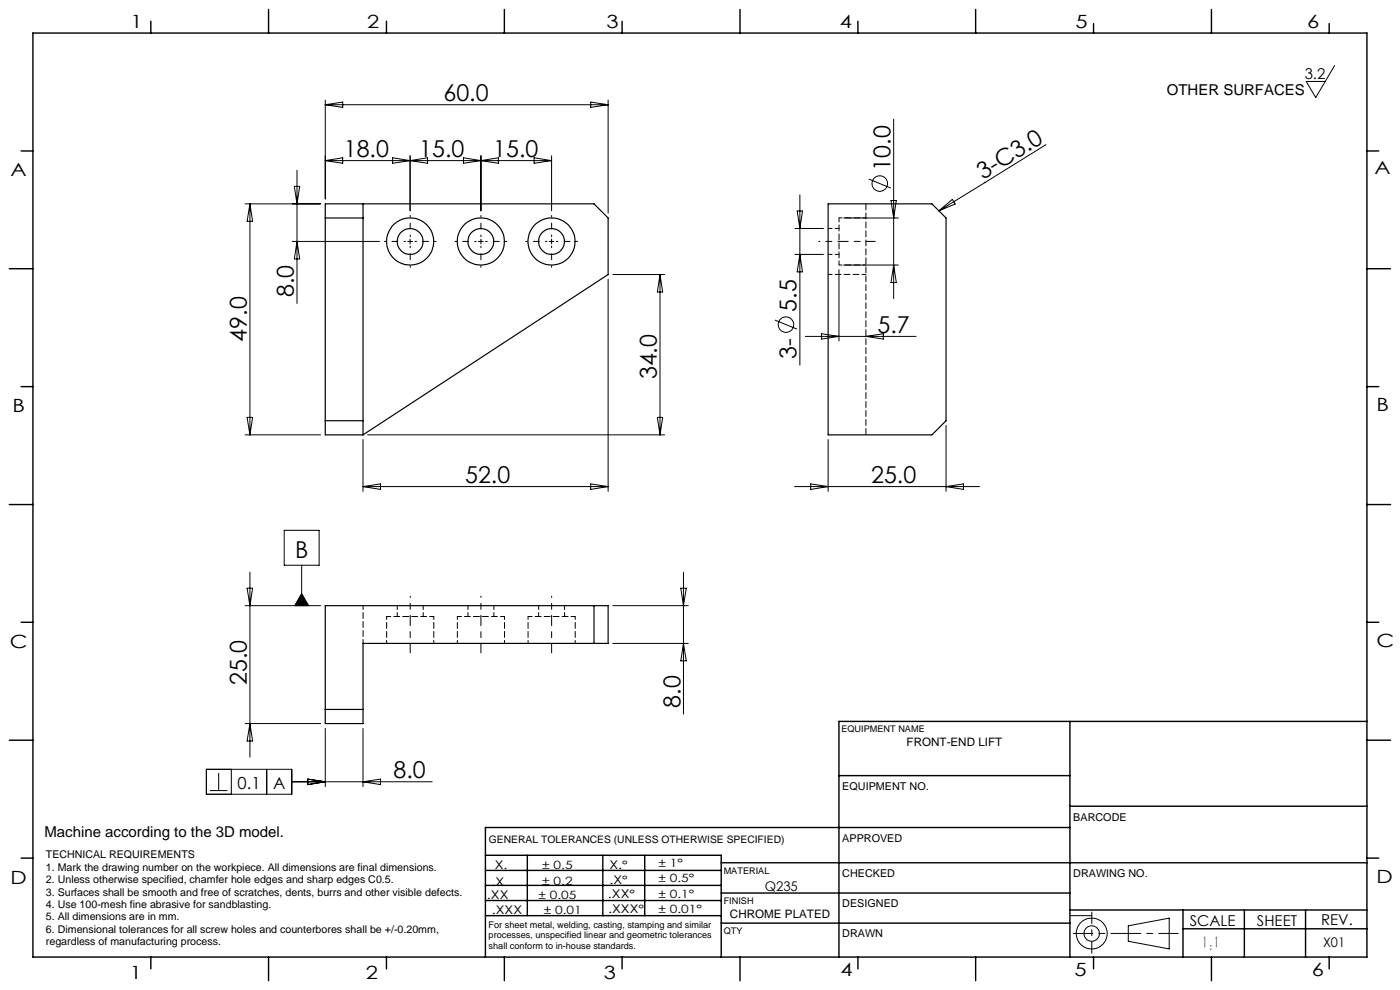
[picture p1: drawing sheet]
<svg xmlns="http://www.w3.org/2000/svg" width="297mm" height="210mm" viewBox="0 0 297 210" stroke-linecap="round" stroke-linejoin="round" font-family="sans-serif">
<g fill="none" stroke="#000" stroke-width=".21">
<path d="M283.1 13.9l-4 6.8-2-3.4h4M62.4 39.5h1.2l-.6 3.7zM63 36.1v28.3M69 34.1h48M69 21.2v21M69 22.2h60M69 22.2l3.7-.5v1.1zM69 34.1l3.7-.6v1.1zM83.3 33.5l3.7 .6-3.7 .5zM87 33v11.7M87 34.1l3.7-.6v1.1zM98.3 33.5l3.7 .6-3.7 .5z"/>
<path d="M102 33v11.7M102 34.1l3.7-.6v1.1zM113.3 33.5l3.7 .6-3.7 .5zM117 33v11.7M125.3 21.7l3.7 .5-3.7 .6zM129 21.2v24M184.3 38l4.7 1.9M189.6 25.3v38.1M221.9 30.7l-22.7 14M52 43.2h16M53 43.2v49M53 43.2l.6 3.7h-1.2z"/>
<path d="M62 51.2h18.5M63 51.2l.6 3.7h-1.2zM86.5 51.2h1M87 50.7v1M101.5 51.2h1M102 50.7v1M116.5 51.2h1M117 50.7v1M129 59.2v45M130 58.2h11M140 58.2v34M140 58.2l.6 3.7h-1.1z"/>
<path d="M168.7 54h6M168.7 48.5h6M169.1 44.8h1.2l-.6 3.7zM169.7 41.3v36.2M169.7 54l.6 3.7h-1.2zM178 57.2v15.1M179 46.2h11.6M179 56.2h11.6M189 42.5h1.1l-.5 3.7zM189.6 56.2l.5 3.7h-1.1zM199.2 44.7l2.8-2.4 .6 1zM164.4 67.9l4.7 1.9"/>
<path d="M170.9 71.4h23.4M174.3 70.8l3.7 .6-3.7 .5zM183.7 71.4l3.7-.6v1.1zM52 92.2h16M52.4 88.5h1.2l-.6 3.7zM77 93.2v11M78 92.2h63M139.5 88.5h1.1l-.6 3.7zM175.7 93.2v11M200.7 90.2v14M60.3 112.5h7.4v7.4h-7.4zM64 119.9v8.6"/>
<path d="M77 103.2h52M77 103.2l3.7-.6v1.2zM125.3 102.6l3.7 .6-3.7 .6zM168.6 103.2h39.2M172 102.6l3.7 .6-3.7 .6zM200.7 103.2l3.7-.6v1.2zM52 128.5h16M52.4 124.8h1.2l-.6 3.7zM53 121.4v39.2M64 125.9l1.5 2.6h-3zM130 128.5h16M130 136.5h16"/>
<path d="M144.4 124.8h1.2l-.6 3.7zM145 121.4v30.1M145 136.5l.6 3.7h-1.2zM52 153.5h16M53 153.5l.6 3.7h-1.2zM69 154.5v12.4M77 154.5v12.4M43.8 163.2h18.1v5.3h-18.1zM44.6 167.7h3.7M46.4 164v3.7M49.1 163.2v5.3M56.6 163.2v5.3"/>
<path d="M61.9 165.8h29.8M65.3 165.3l3.7 .5-3.7 .6zM77 165.8l3.7-.5v1.1zM227 194.2h4.6M239.4 196.4l8.6-1.6v6.5l-8.6-1.6z"/>
<circle cx="186.6" cy="38.9" r="1.65"/>
<circle cx="166.7" cy="68.9" r="1.66"/>
<circle cx="231.6" cy="198" r="1.63"/>
<circle cx="231.6" cy="198" r="3.3"/>
</g>
<path d="M86 51.2h-4.5M87 50.2v-4.5M87 52.2v4.5M88 51.2h4.5M101 51.2h-4.5M102 50.2v-4.5M102 52.2v4.5M103 51.2h4.5M116 51.2h-4.5M117 50.2v-4.5M117 52.2v4.5M118 51.2h4.5" fill="none" stroke="#000" stroke-width=".21" stroke-dasharray="15.2 1.3 1.3 1.3" stroke-dashoffset="14.9"/>
<path d="M173.7 51.2h4.3M87 126.5v4.3M102 126.5v4.3M117 126.5v4.3" fill="none" stroke="#000" stroke-width=".21" stroke-dasharray="15.2 1.3 1.3 1.3" stroke-dashoffset="15"/>
<path d="M178 51.2h7.7M87 130.8v7.7M102 130.8v7.7M117 130.8v7.7" fill="none" stroke="#000" stroke-width=".21" stroke-dasharray="15.2 1.3 1.3 1.3" stroke-dashoffset="13.3"/>
<g fill="none" stroke="#000" stroke-width=".3">
<path d="M7 7h283v196h-283zM32 4.5v2.5M57 2v5M82 4.5v2.5M107 2v5M132 4.5v2.5M157 2v5M182 4.5v2.5M207 2v5M232 5v2M257 2v5M282 5v2"/>
<path d="M4.5 32h2.5M290 32h2.5M2 57h5M290 57h5M4.5 82h2.5M290 82h2.5M2 107h5M290 107h5M4.5 132h2.5M290 132h2.5M2 157h5M227 153v50"/>
<path d="M290 153h-112v50M290 157h5M178 164.5h49M227 175.5h-124v27.5M227 171h63M4.5 182h2.5M103 191h50M103 187.8h50M103 184.6h50M103 181.4h50v21.6M103 194.2h50M111.9 181.4v12.8"/>
<path d="M127.9 181.4v12.8M136.8 181.4v12.8M153 189.4h74M153 183h137M153 195.8h74M227 193h63M251 193v10M251 197h39M264 193v10M277 193v10M290 182h2.5M32 203v2.5"/>
<path d="M57 203v5M82 203v2.5M107 203v5M132 203v2.5M157 203v5M182 203v2.5M207 203v5M232 203v2.5M257 203v5M282 203v2.5"/>
</g>
<path d="M231.6 202.2v-8.7" fill="none" stroke="#000" stroke-width=".21" stroke-dasharray="6.3 1.3 1.3 1.3" stroke-dashoffset="3.9"/>
<path d="M227.7 198h22.3" fill="none" stroke="#000" stroke-width=".21" stroke-dasharray="6.3 1.3 1.3 1.3" stroke-dashoffset="2.2"/>
<path d="M64 125.9l1.5 2.6h-3z" fill="#000"/>
<g fill="none" stroke="#000" stroke-width=".25">
<path d="M69 46.2h8M69 43.2h57l3 3v12l-52 34h-8zM77 43.2v49M175.7 43.2h22l3 3v43l-3 3h-22zM69 89.2h8M69 128.5h60v8h-52v17h-8zM126 128.5v8M69 150.5h8"/>
<circle cx="87" cy="51.2" r="2.75"/>
<circle cx="87" cy="51.2" r="5"/>
<circle cx="102" cy="51.2" r="5"/>
<circle cx="102" cy="51.2" r="2.74"/>
<circle cx="117" cy="51.2" r="5"/>
<circle cx="117" cy="51.2" r="2.75"/>
</g>
<g fill="none" stroke="#000" stroke-width=".21" stroke-dasharray="1.3 .6" stroke-dashoffset=".4">
<path d="M175.7 58.2h8M175.7 54h2.3M178 46.2v10M178 48.5h-2.3M77 128.5v8M84.3 128.5v2.3M89.8 130.8v-2.3M92 130.8h-10M99.3 128.5v2.3M104.8 130.8v-2.3M107 130.8h-10M114.3 128.5v2.3"/>
<path d="M119.8 130.8v-2.3M122 130.8h-10"/>
</g>
<path d="M178 56.2h5.7M183.7 46.2h-5.7M82 130.8v5.7M92 136.5v-5.7M97 130.8v5.7M107 136.5v-5.7M112 130.8v5.7M122 136.5v-5.7" fill="none" stroke="#000" stroke-width=".21" stroke-dasharray="1.3 .6" stroke-dashoffset=".6"/>
<path d="M183.7 92.2v-49" fill="none" stroke="#000" stroke-width=".21" stroke-dasharray="1.3 .6" stroke-dashoffset="-.1"/>
<g font-size="4.9">
<text x="94.1" y="21.5">60.0</text>
<text x="72.9" y="33.3">18.0</text>
<text x="88.9" y="33.3">15.0</text>
<text x="104.6" y="33.3">15.0</text>
<text x="188.9" y="36.2" transform="rotate(-90 188.9 36.2)">10.0</text>
<text x="208.6" y="38.1" transform="rotate(-32 208.6 38.1)">3-C3.0</text>
<text x="62.3" y="63" transform="rotate(-90 62.3 63)">8.0</text>
<text x="169" y="66.1" transform="rotate(-90 169 66.1)">5.5</text>
<text x="186.2" y="70.6">5.7</text>
<text x="52.3" y="72.5" transform="rotate(-90 52.3 72.5)">49.0</text>
<text x="169" y="76.1" transform="rotate(-90 169 76.1)">3-</text>
<text x="139.3" y="80.5" transform="rotate(-90 139.3 80.5)">34.0</text>
<text x="98.7" y="102.5">52.0</text>
<text x="184.8" y="102.5">25.0</text>
<text x="62.6" y="118.4">B</text>
<text x="52.3" y="145.3" transform="rotate(-90 52.3 145.3)">25.0</text>
<text x="144.3" y="150.1" transform="rotate(-90 144.3 150.1)">8.0</text>
<text x="83.5" y="165.1">8.0</text>
</g>
<g font-size="3.9">
<text x="27.7" y="5.9">1</text>
<text x="77.9" y="5.9">2</text>
<text x="128.6" y="5.9">3</text>
<text x="178.2" y="5.9">4</text>
<text x="228.1" y="5.9">5</text>
<text x="277.3" y="5.9">6</text>
<text x="2.3" y="37.4">A</text>
<text x="291.6" y="36.9">A</text>
<text x="2.6" y="87.4">B</text>
<text x="292" y="87.1">B</text>
<text x="2.1" y="137.5">C</text>
<text x="292" y="137.3">C</text>
<text x="2.2" y="187.4">D</text>
<text x="292" y="187.4">D</text>
<text x="27.5" y="207.7">1</text>
<text x="77.6" y="207.8">2</text>
<text x="128.1" y="207.8">3</text>
<text x="178.3" y="207">4</text>
<text x="228" y="207">5</text>
<text x="278.3" y="207">6</text>
</g>
<g font-size="3.5">
<text x="50.4" y="167.4">0.1</text>
<text x="57.9" y="167.4">A</text>
<text x="255.1" y="201.2">1:1</text>
</g>
<g font-size="3.2">
<text x="276.8" y="16.8">3.2</text>
<text x="247.5" y="20.2">OTHER SURFACES</text>
<text x="9.4" y="177.5">Machine according to the 3D model.</text>
<text x="252.4" y="196.4">SCALE</text>
<text x="266.7" y="196.4">SHEET</text>
<text x="280.3" y="196.3">REV.</text>
</g>
<g font-size="2.8">
<text x="162.2" y="189">Q235</text>
<text x="280.7" y="200.9">X01</text>
</g>
<g font-size="2.5">
<text x="192.3" y="158.3">FRONT-END LIFT</text>
<text x="104.9" y="184.4">X.</text>
<text x="129.3" y="184.3">X.°</text>
<text x="103.3" y="190.6">.XX</text>
<text x="104.2" y="187.9">.X</text>
<text x="129" y="190.6">.XX°</text>
<text x="129.3" y="187.5">.X°</text>
<text x="104.4" y="193.9">.XXX</text>
<text x="129" y="193.6">.XXX°</text>
<text x="154.9" y="194.7">CHROME PLATED</text>
</g>
<g font-size="2.4">
<text x="115" y="184.4">± 0.5</text>
<text x="139.7" y="183.8">± 1°</text>
<text x="114.2" y="190.6">± 0.05</text>
<text x="115" y="187.7">± 0.2</text>
<text x="139.7" y="190.5">± 0.1°</text>
<text x="139.7" y="187">± 0.5°</text>
<text x="115.4" y="194">± 0.01</text>
<text x="139.7" y="193.6">± 0.01°</text>
</g>
<g font-size="2.3">
<text x="178.7" y="167.6">EQUIPMENT NO.</text>
<text x="178.7" y="178.6">APPROVED</text>
<text x="227.7" y="174">BARCODE</text>
<text x="9.7" y="182.1">TECHNICAL REQUIREMENTS</text>
<text x="9.7" y="184.7">1. Mark the drawing number on the workpiece. All dimensions are final dimensions.</text>
<text x="9.7" y="187.3">2. Unless otherwise specified, chamfer hole edges and sharp edges C0.5.</text>
<text x="9.7" y="190">3. Surfaces shall be smooth and free of scratches, dents, burrs and other visible defects.</text>
<text x="178.7" y="186">CHECKED</text>
<text x="227.7" y="186">DRAWING NO.</text>
<text x="9.7" y="192.6">4. Use 100-mesh fine abrasive for sandblasting.</text>
<text x="9.7" y="195.2">5. All dimensions are in mm.</text>
<text x="9.7" y="197.8">6. Dimensional tolerances for all screw holes and counterbores shall be +/-0.20mm,</text>
<text x="178.7" y="192.5">DESIGNED</text>
<text x="9.7" y="200.4">regardless of manufacturing process.</text>
<text x="178.7" y="198.8">DRAWN</text>
</g>
<text font-size="2.2" x="103.7" y="178.8">GENERAL TOLERANCES (UNLESS OTHERWISE SPECIFIED)</text>
<g font-size="1.9">
<text x="178.5" y="155.4">EQUIPMENT NAME</text>
<text x="153.5" y="185.3">MATERIAL</text>
<text x="153.5" y="191.8">FINISH</text>
<text x="103.7" y="196.8">For sheet metal, welding, casting, stamping and similar</text>
<text x="103.7" y="199">processes, unspecified linear and geometric tolerances</text>
<text x="103.7" y="201.3">shall conform to in-house standards.</text>
<text x="153.5" y="198.2">QTY</text>
</g>
</svg>
